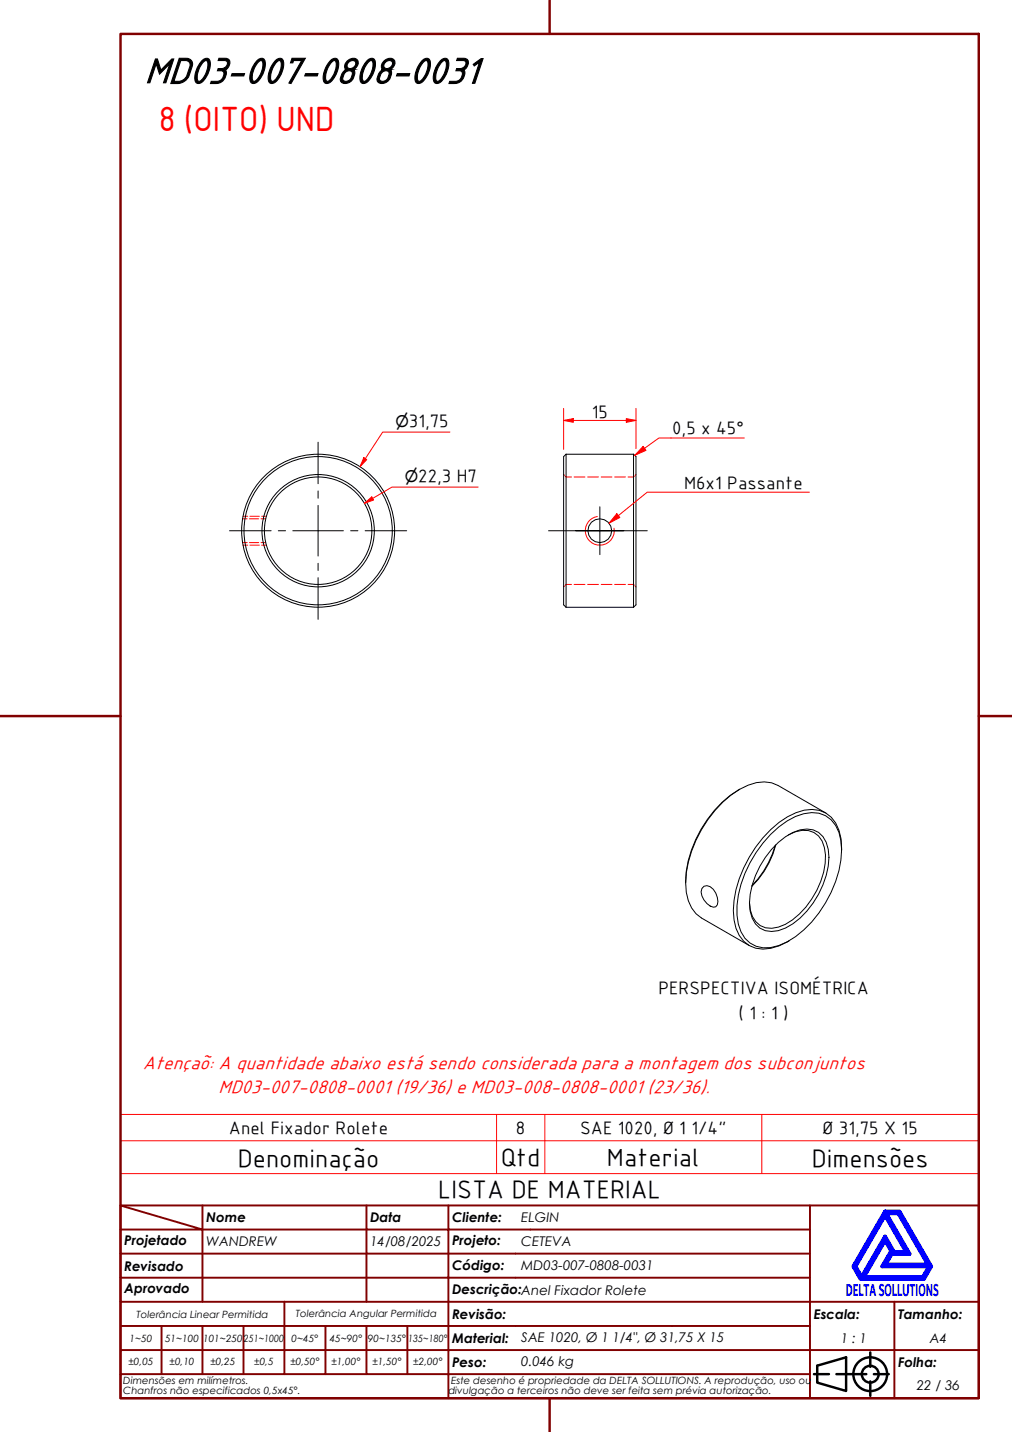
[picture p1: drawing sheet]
<svg xmlns="http://www.w3.org/2000/svg" width="210mm" height="297mm" viewBox="0 0 210 297" stroke-linecap="round" stroke-linejoin="round" font-family="sans-serif">
<!-- layer: Hidden (ABNT) -->
<g fill="none" stroke="#f00" stroke-width=".21">
<path d="M116.9 98.4l.2 .2M117.2 98.8l.2 .1h1.1M119.1 98.9h2.2M121.9 98.9h2.2M124.7 98.9h2.2M127.5 98.9h2.2M131.6 98.8l-.2 .1h-1.1M131.9 98.4l-.2 .2M50.3 107.6h1M50.3 112.6h1M50.4 107.1h1M50.4 113.1h1"/>
<path d="M51.7 107.6h2M51.7 112.6h2M51.8 107.1h2M51.8 113.1h2M54.1 107.6h1M54.1 112.6h1M54.3 107.1h.9M54.3 113.1h.9M117.1 121.6l-.2 .1M118.5 121.2h-1.1l-.2 .2M119.1 121.2h2.2M121.9 121.2h2.2"/>
<path d="M124.7 121.2h2.2M127.5 121.2h2.2M130.3 121.2h1.1l.2 .2M131.7 121.6l.2 .1"/>
</g>
<!-- layer: Visible (ABNT) -->
<g fill="none" stroke="#000" stroke-width=".21">
<path d="M117.4 94.2v31.8M117.4 94.2l-.5 .5v30.8l.5 .5M117.4 94.2h14M131.4 94.2l.5 .5v30.8l-.5 .5M131.4 94.2v31.8M117.4 126h14M153.4 163.7a23.8 23.8 0 0 0-11.2 19.4M159.8 173.1a13.9 13.9 0 0 1 8.6-4.5 6 6 0 0 1 6 5.8 20.5 20.5 0 0 1-3.2 12.9 19.9 19.9 0 0 1-9.7 8.8 5.9 5.9 0 0 1-8.4-4.4 19.1 19.1 0 0 1 2.5-12.7l1.2-2.2 1.5-1.9zM160.8 175.4a19.6 19.6 0 0 1-4.8 8.3M160.9 175.2a18.4 18.4 0 0 1-5 8.7M161.4 174.7a9.3 9.3 0 0 1 6-2.7 4.4 4.4 0 0 1 4.4 4.2 16.7 16.7 0 0 1-4.4 12.8 12.4 12.4 0 0 1-6 4 4.5 4.5 0 0 1-5.8-4 16.7 16.7 0 0 1 4.4-12.8zM163.5 173.2a5.2 5.2 0 0 1 6.3 .2 7.2 7.2 0 0 1 1.4 5.7 17.6 17.6 0 0 1-8.3 12.6 4.9 4.9 0 0 1-6.1-.5l-.7-1.1-.5-1.4-.2-1.6"/>
<path d="M171.3 168.6l-9.9-5.7a7 7 0 0 0-6.2 0 21.7 21.7 0 0 0-10.8 11.4 17.8 17.8 0 0 0-1.6 12.5l.6 1.5 1 1.2 1.1 .9 9.9 5.7M174.6 176.3a9.8 9.8 0 0 0-2.2-6.8 6.3 6.3 0 0 0-7.3-.9 22 22 0 0 0-10.8 11.4 18 18 0 0 0-1.6 12.6 5.9 5.9 0 0 0 7.2 4.1l1.7-.5 2.1-1.1M146 183.8a2 2 0 0 1 2.5 1.5 2.38 2.38 0 0 1 0 2.8 2.34 2.34 0 0 1-2.5-1.4 1.96 1.96 0 0 1 0-2.9z"/>
<circle cx="66" cy="110.1" r="15.9"/>
<circle cx="66" cy="110.1" r="15.4"/>
<circle cx="66" cy="110.1" r="11.7"/>
<circle cx="66" cy="110.1" r="11.1"/>
<circle cx="124.4" cy="110.1" r="2.47"/>
</g>
<!-- layer: Visible Narrow (ABNT) -->
<path d="M123.9 107.1a3 3 0 0 0-2.4 3.5 3 3 0 0 0 3.4 2.4 3 3 0 0 0 2.5-3.4" fill="none" stroke="#f00" stroke-width=".21"/>
<path d="M128.2 107l-1.9 1.5M25 236.6h178v-5.4h-178v12.2M103 231.2v12.2M113 231.2v12.2M158 231.2v12.2M203 236.6v6.8h-178M25 243.4v6.6h178v-6.6" fill="none" stroke="#f00" stroke-width=".21"/>
<!-- layer: Borda A3/A4 (ABNT) -->
<path d="M25 7h178v283h-178zM114 0v7M0 148.5h25M203 148.5h7M114 290v7" fill="none" stroke="#800000" stroke-width=".51"/>
<path d="M183.6 257.3l1.2 2.2-1.8 3.2h9.7l-1.3 2.2h-12.2zM183.6 252.1l4.4 7.6h-2.6l-1.8-3.2-4.9 8.4-1.3-2.2zM183.6 251.3h3l6.5 11.4-1.5 2.6h-13.1l-1.5-2.6zM183.8 251.7h2.5l6.2 10.6h-8.8l1.3-2.2h3.7zM185 259.7h.2l-.1 .2z" fill="none" stroke="#00f" stroke-width=".8"/>
<!-- layer: 0 -->
<path d="M178.5 265.3h13.1" fill="none" stroke="#000" stroke-width=".21"/>
<g fill="none" stroke="#800000" stroke-width=".4">
<path d="M25 250l17 5h-17M25 250h178v40h-178zM42 255h34v5h17M42 255v15M42 250v5M76 250v5h17v5M93 250v5h75M168 250v20h-143M25 260h51v10M25 275h17M33.5 275v10M50.5 275h-8.5v10"/>
<path d="M59 270v15h-8.5M67.5 275v10h-8.5M76 275v10h8.5M84.5 275v10M93 275h-42.5v10M93 260v5h-68M93 275v10h75M93 260h75M93 275h75M168 265h-75v10M185.5 270v10h17.5M203 270h-35v10h17.5v10"/>
<path d="M25 285h25.5M25 280h143v10M67.5 285h8.5M84.5 285h8.5v5"/>
</g>
<g fill="none" stroke="#000" stroke-width=".51">
<path d="M168.8 285h3.1M169.5 283.3l6-1.8v7l-6-1.7zM173.5 285h6.2M180.5 280.5v3M180.5 286.5v3M181.3 285h3"/>
<circle cx="180.5" cy="285" r="3.5"/>
<circle cx="180.5" cy="285" r="1.75"/>
</g>
<path d="M127.9 106.6l.7 .7-2.3 1.2z" fill="#f00"/>
<path d="M127.9 106.6l.7 .7-2.3 1.2zM167.9 102.1h-33.7l-6 4.9" fill="none" stroke="#f00" stroke-width=".21"/>
<!-- layer: Marca de centro (ISO) -->
<g fill="none" stroke="#000" stroke-width=".21">
<path d="M66 91.7v8.6M47.6 110.1h8.6M57.7 110.1h1.5M60.7 110.1h10.5M66 101.8v1.5M66 104.8v10.5M66 116.8v1.5M66 119.8v8.7M72.7 110.1h1.5M75.7 110.1h8.6M113.8 110.1h10.6h-5M124.4 105.1v9.9"/>
<path d="M129.4 110.1h-5h9.9"/>
</g>
<path d="M75.8 95.1l-1.1 1.7" fill="none" stroke="#f00" stroke-width=".21"/>
<path d="M75.5 94.9l.6 .4-1.4 1.5z" fill="#f00"/>
<path d="M75.5 94.9l.6 .4-1.4 1.5zM93.3 89.6h-13.9l-3.6 5.5M77.3 103.4l-1.7 1" fill="none" stroke="#f00" stroke-width=".21"/>
<path d="M75.6 104.4l1.5-1.3 .4 .6z" fill="#f00"/>
<path d="M116.9 87.2h2M75.6 104.4l1.5-1.3 .4 .6zM99.2 101h-17.9l-4 2.4" fill="none" stroke="#f00" stroke-width=".21"/>
<path d="M116.9 87.2l2-.4v.8z" fill="#f00"/>
<path d="M116.9 87.2l2-.4v.8zM129.9 87.2h2" fill="none" stroke="#f00" stroke-width=".21"/>
<path d="M129.9 86.8l2 .4-2 .4z" fill="#f00"/>
<path d="M116.9 84.7v8.5M118.9 87.2h11M129.9 86.8l2 .4-2 .4zM131.9 84.7v8.4" fill="none" stroke="#f00" stroke-width=".21"/>
<path d="M133.7 93l-2 1.5" fill="none" stroke="#f00" stroke-width=".21"/>
<path d="M133.4 92.6l.6 .8-2.3 1.1z" fill="#f00"/>
<path d="M133.4 92.6l.6 .8-2.3 1.1zM154.4 90.9h-17.7l-3 2.1" fill="none" stroke="#f00" stroke-width=".21"/>
<text font-size="8.1" x="30" y="17.2">MD03-007-0808-0031</text>
<text font-size="7" fill="#f00" x="32.9" y="27.2">8 (OITO) UND</text>
<g font-size="5.4">
<text x="49.3" y="242">Denominação</text>
<text x="103.9" y="241.8">Qtd</text>
<text x="125.9" y="241.8">Material</text>
<text x="168.4" y="242">Dimensões</text>
<text x="90.9" y="248.5">LISTA DE MATERIAL</text>
</g>
<g font-size="4.1" fill="#f00">
<text x="29.7" y="221.8">Atençaõ: A quantidade abaixo está sendo considerada para a montagem dos subconjuntos</text>
<text x="45.3" y="226.8">MD03-007-0808-0001 (19/36) e MD03-008-0808-0001 (23/36).</text>
</g>
<g font-size="3.9">
<text x="84.8" y="88.5">31,75</text>
<text x="122.7" y="86.7">15</text>
<text x="139.4" y="90">0,5 x 45°</text>
<text x="86.7" y="99.9">22,3 H7</text>
<text x="141.9" y="101.5">M6x1 Passante</text>
<text x="136.6" y="206.3">PERSPECTIVA ISOMÉTRICA</text>
<text x="153.2" y="211.3">( 1 : 1 )</text>
<text x="47.5" y="235.2">Anel Fixador Rolete</text>
<text x="107" y="235.2">8</text>
<text x="120.3" y="235.2">SAE 1020, Ø 1</text>
<text x="143.4" y="235.2">1/4&quot;</text>
<text x="170.6" y="235.2">Ø 31,75 X 15</text>
</g>
<text font-size="3.9" fill="#00f" x="175.4" y="268.8">DELTASOLLUTIONS</text>
<g font-size="3.3">
<text x="82" y="88.5">⌀</text>
<text x="83.9" y="99.9">⌀</text>
</g>
<g font-size="2.8">
<text x="42.8" y="253.5">Nome</text>
<text x="76.8" y="253.5">Data</text>
<text x="93.8" y="253.6">Cliente:</text>
<text x="108.1" y="253.5">ELGIN</text>
<text x="25.8" y="263.6">Revisado</text>
<text x="25.8" y="258.3">Projetado</text>
<text x="42.8" y="258.5">WANDREW</text>
<text x="76.8" y="258.4">14/08/2025</text>
<text x="93.8" y="263.4">Código:</text>
<text x="93.8" y="258.3">Projeto:</text>
<text x="108.1" y="263.5">MD03-007-0808-0031</text>
<text x="108.1" y="258.5">CETEVA</text>
<text x="25.8" y="268.3">Aprovado</text>
<text x="93.8" y="268.3">Descrição:Anel Fixador Rolete</text>
<text x="93.8" y="273.6">Revisão:</text>
<text x="168.8" y="273.5">Escala:</text>
<text x="186.3" y="273.5">Tamanho:</text>
<text x="93.8" y="278.6">Material:</text>
<text x="108.1" y="278.4">SAE 1020, Ø 1</text>
<text x="127.1" y="278.4">1/4&quot;, Ø 31,75 X 15</text>
<text x="174.4" y="278.5">1 : 1</text>
<text x="192.8" y="278.6">A4</text>
<text x="93.8" y="283.5">Peso:</text>
<text x="108.1" y="283.3">0.046 kg</text>
<text x="186.3" y="283.5">Folha:</text>
<text x="190.2" y="288.4">22 / 36</text>
</g>
<g font-size="2.1">
<text x="28.3" y="273.3">Tolerância Linear Permitida</text>
<text x="61.4" y="273.1">Tolerância Angular Permitida</text>
<text x="26.9" y="278.3">1~50</text>
<text x="34.2" y="278.3">51~100</text>
<text x="42.1" y="278.3">101~250</text>
<text x="50.5" y="278.3">251~1000</text>
<text x="60.5" y="278.3">0~45°</text>
<text x="68.4" y="278.3">45~90°</text>
<text x="76.3" y="278.3">90~135°</text>
<text x="84.7" y="278.3">135~180°</text>
<text x="25.6" y="287.1">Dimensões em milímetros.</text>
<text x="26.6" y="283.2">±0,05</text>
<text x="35.2" y="283.2">±0,10</text>
<text x="43.6" y="283.2">±0,25</text>
<text x="52.7" y="283.2">±0,5</text>
<text x="60.2" y="283.2">±0,50°</text>
<text x="68.7" y="283.2">±1,00°</text>
<text x="77.2" y="283.2">±1,50°</text>
<text x="85.7" y="283.2">±2,00°</text>
<text x="93.6" y="287.1">Este desenho é propriedade da DELTA SOLLUTIONS. A reprodução, uso ou</text>
<text x="25.6" y="289.2">Chanfros não especificados 0,5x45°.</text>
<text x="93" y="289.2">divulgação a terceiros não deve ser feita sem prévia autorização.</text>
</g>
</svg>
